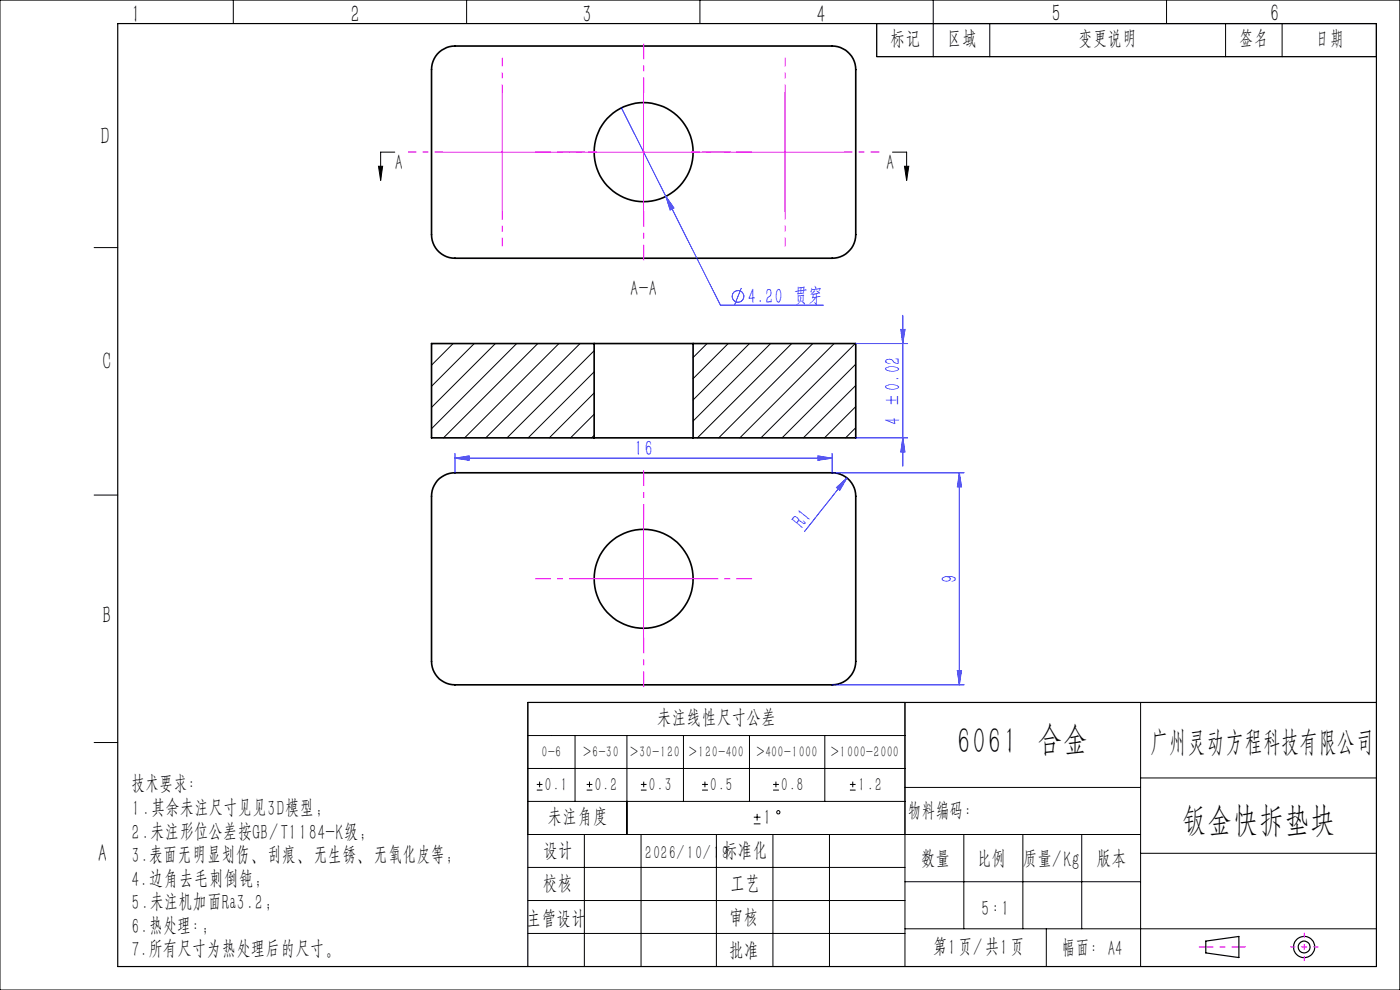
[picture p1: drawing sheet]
<svg xmlns="http://www.w3.org/2000/svg" width="297mm" height="210mm" viewBox="0 0 297 210" stroke-linecap="round" stroke-linejoin="round" font-family="sans-serif">
<g fill="none" stroke="#000" stroke-width=".35">
<path d="M93.2 11l1-.6a4.3 4.3 0 0 1 2.3-.6h80a5 5 0 0 1 5 5v35a5 5 0 0 1-5 5h-80a5 5 0 0 1-5-5v-35l.2-1.2 .4-1.2zM126 72.9h21M126 72.9h-34.5v20h34.5M126 72.9v20M147 72.9h34.5v20h-34.5M147 72.9v20M126 92.9h21M92.8 101.9l.9-.7 1.1-.6 1.7-.3h80a5 5 0 0 1 5 5v35a5 5 0 0 1-5 5h-80a4.9 4.9 0 0 1-5-5v-35l.4-1.8z"/>
<circle cx="136.5" cy="32.3" r="10.5"/>
<circle cx="136.5" cy="122.8" r="10.5"/>
</g>
<g fill="none" stroke="#000" stroke-width=".21">
<path d="M0 0h297v210h-297zM49.5 0v5M99 0v5M148.5 0v5M186 5h106v7h-106zM198 0v12M210 5v7M247.5 0v5M260 5v7M272 5v7M80.3 35.3h.9l-.4 3zM83.7 32.3h-2.9v6"/>
<path d="M189.3 32.3h3v6M191.9 35.3h.9l-.5 3zM20 52.5h5M91.6 72.9l-.1 .1M96.1 72.9l-4.6 4.6M100.6 72.9l-9.1 9M105.1 72.9l-13.6 13.5M109.6 72.9l-18.1 18M114.1 72.9l-20 20M118.6 72.9l-20 20M123 72.9l-20 20M126 74.4l-18.4 18.5"/>
<path d="M126 78.9l-14 14M150 72.9l-3 2.9M154.5 72.9l-7.5 7.4M159 72.9l-12 11.9M163.5 72.9l-16.5 16.4M168 72.9l-20 20M172.4 72.9l-19.9 20M177 72.9l-20 20M181.4 72.9l-20 20M181.5 77.2l-15.6 15.7M126 83.4l-9.5 9.5M126 87.9l-5 5"/>
<path d="M126 92.3l-.5 .6M181.5 81.8l-11.1 11.1M181.5 86.2l-6.6 6.7M181.5 90.7l-2.1 2.2M20 105h5M20 157.5h5M112 156h80M122 156v14M133 156v21M145 156v14M159 156v14M175 156v14"/>
<path d="M242 149v56M112 163h80M112 170h80M113.9 167.6h1.2M113.9 166.4h1.2M114.5 165.8v1.2M124 177v28M124.5 167.6h1.2M124.5 166.4h1.2M125.1 165.8v1.2M136 167.6h1.2M136 166.4h1.2"/>
<path d="M136 177v28M136.6 165.8v1.2M148.9 167.6h1.3M148.9 166.4h1.3M149.5 165.8v1.2M152 177v28M159.9 174.8h1.4M159.9 173.3h1.4M160.6 172.6v1.5M164 177v28M164 167.6h1.2M164 166.4h1.2"/>
<path d="M164.6 165.8v1.2M176 177v28M180.3 167.6h1.2M180.3 166.4h1.2M180.9 165.8v1.2M192 167h50M204.5 177v20M217 177v20M229.5 177v20M242 177h-130v-28h80v56M242 165h50M112 198h80"/>
<path d="M112 191h80M112 184h80M192 197h100M192 187h50M222 197v8M242 181h50"/>
<circle cx="165.1" cy="172.3" r=".36"/>
</g>
<g fill="none" stroke="#00f" stroke-width=".21">
<path d="M131.8 22.9l9.5 18.8M141.3 41.7l1.7 2.4-.8 .4zM141.3 41.7l11.5 23h21.9M157.3 61.1l-1.4 3.5M181.5 72.9h11M191.1 69.9h.9l-.5 3zM191.5 66.9v32M96.5 97.2l3-.5v.9zM96.5 96.2v4.1M96.5 97.2h80M173.5 96.7l3 .5-3 .4zM176.5 96.2v4.1h28"/>
<path d="M181.5 92.9h11M191.5 92.9l.5 3h-.9zM177.4 103.4l2.3-2-1.5 2.6zM179.7 101.4l-9 11.3M203.5 100.3v45M203.5 100.3l.5 3h-.9zM176.5 145.3h28M203.1 142.3h.9l-.5 3z"/>
<circle cx="156.6" cy="62.9" r="1.24"/>
</g>
<g fill="none" stroke="#000" stroke-width=".25">
<path d="M25 5h267v200h-267zM292 149h-180v56M255.8 199.6l7-1v4.5l-7-1z"/>
<circle cx="276.7" cy="200.9" r="2.25"/>
<circle cx="276.7" cy="200.9" r="1.24"/>
</g>
<path d="M106.6 19.8v-7.5M166.6 19.8v-7.5M94.1 32.3h-7.5M119.1 32.3h7.5M154.1 32.3h-7.5M179.1 32.3h7.5M106.6 44.8v7.5M166.6 44.8v7.5" fill="none" stroke="#f0f" stroke-width=".21" stroke-dasharray="30.5 1.3 1.3 1.3" stroke-dashoffset="28.6" stroke-linecap="butt"/>
<path d="M136.6 19.8v-10.5M124.1 32.3h-10.5M149.1 32.3h10.5M136.6 44.8v10.5M136.6 110.3v-10.5M124.1 122.8h-10.5M136.6 135.3v10.5M149.1 122.8h10.5" fill="none" stroke="#f0f" stroke-width=".21" stroke-dasharray="30.5 1.3 1.3 1.3" stroke-dashoffset="27.1" stroke-linecap="butt"/>
<path d="M276.7 197.9v6M273.7 200.9h6" fill="none" stroke="#f0f" stroke-width=".21" stroke-dasharray="30.5 1.3 1.3 1.3" stroke-dashoffset="29.4" stroke-linecap="butt"/>
<path d="M254.3 200.9h10" fill="none" stroke="#f0f" stroke-width=".21" stroke-dasharray="30.5 1.3 1.3 1.3" stroke-dashoffset="27.4" stroke-linecap="butt"/>
<path d="M106.5 19.8v25M136.5 19.8v25M166.5 19.8v25M94.1 32.3h24.9M124 32.3h25M154 32.3h25M136.5 110.3v25M124 122.8h25" fill="none" stroke="#f0f" stroke-width=".21"/>
<path d="M191.9 35.3h.9l-.5 3zM80.3 35.3h.9l-.4 3z" fill="#000"/>
<g fill="#00f">
<path d="M177.4 103.4l2.3-2-1.5 2.6z"/>
<path d="M141.3 41.7l.9 2.8 .8-.4zM96.5 97.2l3-.5v.9zM173.5 96.7l3 .5-3 .4z"/>
<path d="M191.1 69.9h.9l-.5 3zM191.5 92.9l.5 3h-.9zM203.5 100.3l.5 3h-.9zM203.1 142.3h.9l-.5 3z"/>
</g>
<g font-size="7.3">
<text x="202.9" y="160.3">6061 合金</text>
<text x="250.7" y="177.5">钣金快拆垫块</text>
</g>
<text font-size="6.1" x="243.8" y="160.3">广州灵动方程科技有限公司</text>
<g font-size="4.9">
<text x="27.7" y="5">1</text>
<text x="74.4" y="5">2</text>
<text x="123.5" y="5">3</text>
<text x="173.2" y="5">4</text>
<text x="223.1" y="4.9">5</text>
<text x="269.4" y="4.9">6</text>
<text x="21.3" y="30.9">D</text>
<text x="21.7" y="78.7">C</text>
<text x="21.7" y="132.5">B</text>
<text x="20.7" y="183.1">A</text>
</g>
<g font-size="4.3">
<text x="188.9" y="10.2">标记</text>
<text x="200.9" y="10.2">区域</text>
<text x="228.7" y="10.2">变更说明</text>
<text x="262.9" y="10.2">签名</text>
<text x="278.9" y="10.2">日期</text>
<text x="83.8" y="36.3">A</text>
<text x="188" y="36.3">A</text>
<text x="133.7" y="63">A-A</text>
<text x="139.3" y="154.2">未注线性尺寸公差</text>
<text x="27.9" y="168.3">技术要求：</text>
<text x="27.9" y="173.3">1.其余未注尺寸见见3D模型；</text>
<text x="192.6" y="173.9">物料编码：</text>
<text x="27.9" y="178.3">2.未注形位公差按GB/T1184-K级；</text>
<text x="116.2" y="175.2">未注角度</text>
<text x="161.8" y="175.2">1</text>
<text x="27.9" y="183.3">3.表面无明显划伤、刮痕、无生锈、无氧化皮等；</text>
<text x="115.2" y="182.5">设计</text>
<text x="153.3" y="182.5">标准化</text>
<text x="195.3" y="184.2">数量</text>
<text x="207.2" y="184.2">比例</text>
<text x="216.9" y="184.2">质量/Kg</text>
<text x="232.6" y="184.2">版本</text>
<text x="27.9" y="188.3">4.边角去毛刺倒钝;</text>
<text x="115.2" y="189.5">校核</text>
<text x="154.9" y="189.5">工艺</text>
<text x="27.9" y="193.3">5.未注机加面Ra3.2；</text>
<text x="111.6" y="196.9">主管设计</text>
<text x="154.6" y="196.5">审核</text>
<text x="208.2" y="194.5">5:1</text>
<text x="27.9" y="198.3">6.热处理:；</text>
<text x="27.9" y="203.3">7.所有尺寸为热处理后的尺寸。</text>
<text x="154.6" y="203.5">批准</text>
<text x="197.9" y="202.8">第1页/共1页</text>
<text x="225.2" y="203.1">幅面：A4</text>
</g>
<g font-size="4.3" fill="#00f">
<text x="158.6" y="64.7">4.20 贯穿</text>
<text x="191.2" y="90.2" transform="rotate(-90 191.2 90.2)">4 ±0.02</text>
<text x="134.5" y="96.9">16</text>
<text x="170.5" y="112.5" transform="rotate(-51 170.5 112.5)">R1</text>
<text x="203.2" y="123.7" transform="rotate(-90 203.2 123.7)">9</text>
</g>
<g font-size="3.6">
<text x="115.5" y="168">0.1</text>
<text x="126.1" y="168">0.2</text>
<text x="137.6" y="168">0.3</text>
<text x="150.6" y="168">0.5</text>
<text x="165.7" y="168">0.8</text>
<text x="182" y="168">1.2</text>
<text x="136.8" y="182.5">2026/10/19</text>
</g>
<g font-size="3">
<text x="114.9" y="160.8">0-6</text>
<text x="123.7" y="160.8">&gt;6-30</text>
<text x="133.7" y="160.8">&gt;30-120</text>
<text x="146.1" y="160.8">&gt;120-400</text>
<text x="160.5" y="160.8">&gt;400-1000</text>
<text x="176.2" y="160.8">&gt;1000-2000</text>
</g>
</svg>
